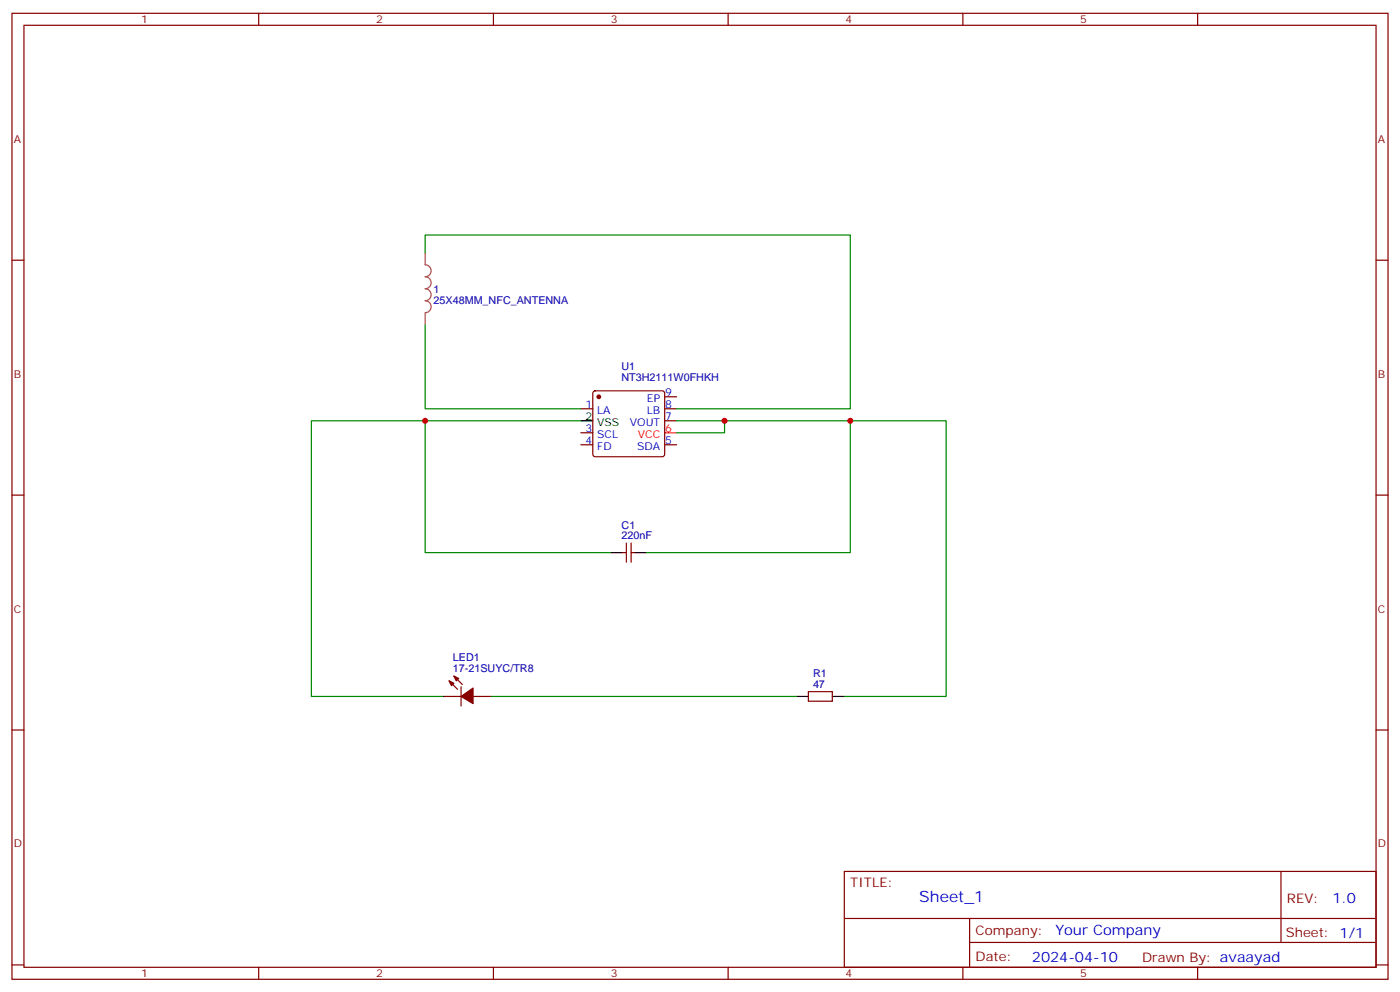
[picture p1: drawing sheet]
<svg xmlns="http://www.w3.org/2000/svg" width="412mm" height="292mm" viewBox="0 0 412 292" stroke-linecap="round" stroke-linejoin="round" font-family="sans-serif">
<g fill="none" stroke="#870000" stroke-width=".35">
<path d="M3.5 3.9h405.4v284.4h-405.4zM7.1 7.4h398.2v277.3h-398.2zM76.2 3.9v3.5M145.3 3.9v3.5M214.5 3.9v3.5M283.6 3.9v3.5M352.8 3.9v3.5M3.5 76.6h3.6M405.3 76.6h3.6M174.9 115.2l.4-.2h19.8l.5 .2 .2 .5v18l-.2 .5-.5 .2h-19.8l-.5-.2-.2-.5v-18zM195.8 116.8h3.5M171.1 120.3h3.5"/>
<path d="M171.1 130.9h3.5M171.1 127.4h3.5M195.8 120.3h3.5M195.8 123.9h3.5M195.8 130.9h3.5M3.5 145.7h3.6M184.5 159.8v5.7M185.9 159.8v5.7M405.3 145.7h3.6M183.4 162.7h1.1M185.9 162.7h1.1M133.7 199l2.5 2.5"/>
<path d="M3.5 214.9h3.6M130.5 205h5.3M132.3 200.4l2.5 2.5M135.8 202.2v5.6M139.3 205h5.3M238.1 203.6h7.1v2.8h-7.1zM405.3 214.9h3.6M248.7 256.5h156.6v28.2h-156.6zM377.3 256.5v20.9M248.7 270.4h156.5M285.6 277.4h119.6M285.6 270.4v14.1"/>
<path d="M3.5 284h3.6M76.2 284.7v3.6M145.3 284.7v3.6M214.5 284.7v3.6M283.6 284.7v3.6M352.8 284.7v3.6M405.3 284h3.6"/>
</g>
<path d="M195.8 127.4h3.5" fill="none" stroke="#f00" stroke-width=".35"/>
<path d="M171.1 123.9h3.5M179.9 162.7h3.5M187 162.7h3.5M234.6 205h3.5M245.2 205h3.5" fill="none" stroke="#000" stroke-width=".35"/>
<g fill="#870000" stroke="#870000" stroke-width=".35">
<path d="M132.3 200.4l1.4 .7-.7 .7z"/>
<path d="M133.7 199l1.4 .7-.7 .7z"/>
<path d="M135.8 205l3.5-2.5v4.6z"/>
<circle cx="176.4" cy="116.8" r=".53"/>
</g>
<path d="M125.2 74.5v3.4a1.76 1.76 0 0 1 1.8 1.8 1.76 1.76 0 0 1-1.8 1.8 1.76 1.76 0 0 1 1.8 1.7 1.76 1.76 0 0 1-1.8 1.8 1.76 1.76 0 0 1 1.8 1.8 1.76 1.76 0 0 1-1.8 1.7 1.76 1.76 0 0 1 1.8 1.8 1.76 1.76 0 0 1-1.8 1.8M125.2 92.2v3.4" fill="none" stroke="#a64a4a" stroke-width=".35"/>
<path d="M125.2 74.5v-5.3h125.3v51.1h-51.2M125.2 95.6v24.7h45.9M125.2 123.9v38.8h54.7M171.1 123.9h-79.4v81.1h38.8M199.3 123.9h79.4v81.1h-30M213.4 123.9v3.5h-14.1M250.5 123.9v38.8h-60M144.6 205h90" fill="none" stroke="#008700" stroke-width=".35"/>
<g fill="#c00">
<circle cx="250.5" cy="123.9" r=".88"/>
<circle cx="213.4" cy="123.9" r=".88"/>
<circle cx="125.2" cy="123.9" r=".88"/>
</g>
<text font-size="4.6" fill="#00f" x="270.8" y="265.5">Sheet_1</text>
<g font-size="4.2" fill="#00f">
<text x="392.5" y="265.8">1.0</text>
<text x="310.9" y="275.3">Your Company</text>
<text x="304" y="283.1">2024-04-10</text>
</g>
<g font-size="3.9" fill="#800">
<text x="250.5" y="261.1">TITLE:</text>
<text x="379.1" y="265.8">REV:</text>
<text x="287.4" y="275.3">Company:</text>
<text x="378.7" y="275.9">Sheet: 1/1</text>
<text x="287.4" y="283">Date:</text>
<text x="336.4" y="283.1">Drawn By: avaayad</text>
</g>
<g font-size="3.2" fill="#800">
<text x="41.6" y="6.9">1</text>
<text x="110.8" y="6.9">2</text>
<text x="179.9" y="6.9">3</text>
<text x="249.1" y="6.9">4</text>
<text x="318.2" y="6.9">5</text>
<text x="4.1" y="42">A</text>
<text x="405.9" y="42">A</text>
<text x="4.1" y="111.2">B</text>
<text x="405.9" y="111.2">B</text>
<text x="4.1" y="180.3">C</text>
<text x="405.9" y="180.3">C</text>
<text x="4.1" y="249.4">D</text>
<text x="405.9" y="249.4">D</text>
<text x="41.6" y="287.7">1</text>
<text x="110.8" y="287.7">2</text>
<text x="179.9" y="287.7">3</text>
<text x="249.1" y="287.7">4</text>
<text x="318.2" y="287.7">5</text>
</g>
<g font-size="3.2" fill="#000080">
<text x="127.7" y="89.3">25X48MM_NFC_ANTENNA</text>
<text x="127.7" y="86.3">1</text>
<text x="183" y="112.3">NT3H2111W0FHKH</text>
<text x="183" y="109">U1</text>
<text x="183.1" y="155.7">C1</text>
<text x="183.1" y="158.8">220nF</text>
<text x="133.4" y="197.9">17-21SUYC/TR8</text>
<text x="133.4" y="194.7">LED1</text>
<text x="239.5" y="202.5">47</text>
<text x="239.5" y="199.3">R1</text>
</g>
<g font-size="3.2" fill="#00f">
<text x="172.4" y="120">1</text>
<text x="190.6" y="118.2">EP</text>
<text x="196" y="116.5">9</text>
<text x="196" y="120">8</text>
<text x="175.9" y="121.7">LA</text>
<text x="185.5" y="125.3">VOUT</text>
<text x="190.5" y="121.7">LB</text>
<text x="196" y="123.5">7</text>
<text x="172.4" y="130.6">4</text>
<text x="172.4" y="127">3</text>
<text x="175.9" y="128.8">SCL</text>
<text x="196" y="130.6">5</text>
<text x="175.9" y="132.3">FD</text>
<text x="187.7" y="132.3">SDA</text>
</g>
<g font-size="3.2">
<text x="172.4" y="123.5">2</text>
<text x="175.9" y="125.3">VSS</text>
</g>
<g font-size="3.2" fill="#f00">
<text x="187.9" y="128.8">VCC</text>
<text x="196" y="127">6</text>
</g>
</svg>
